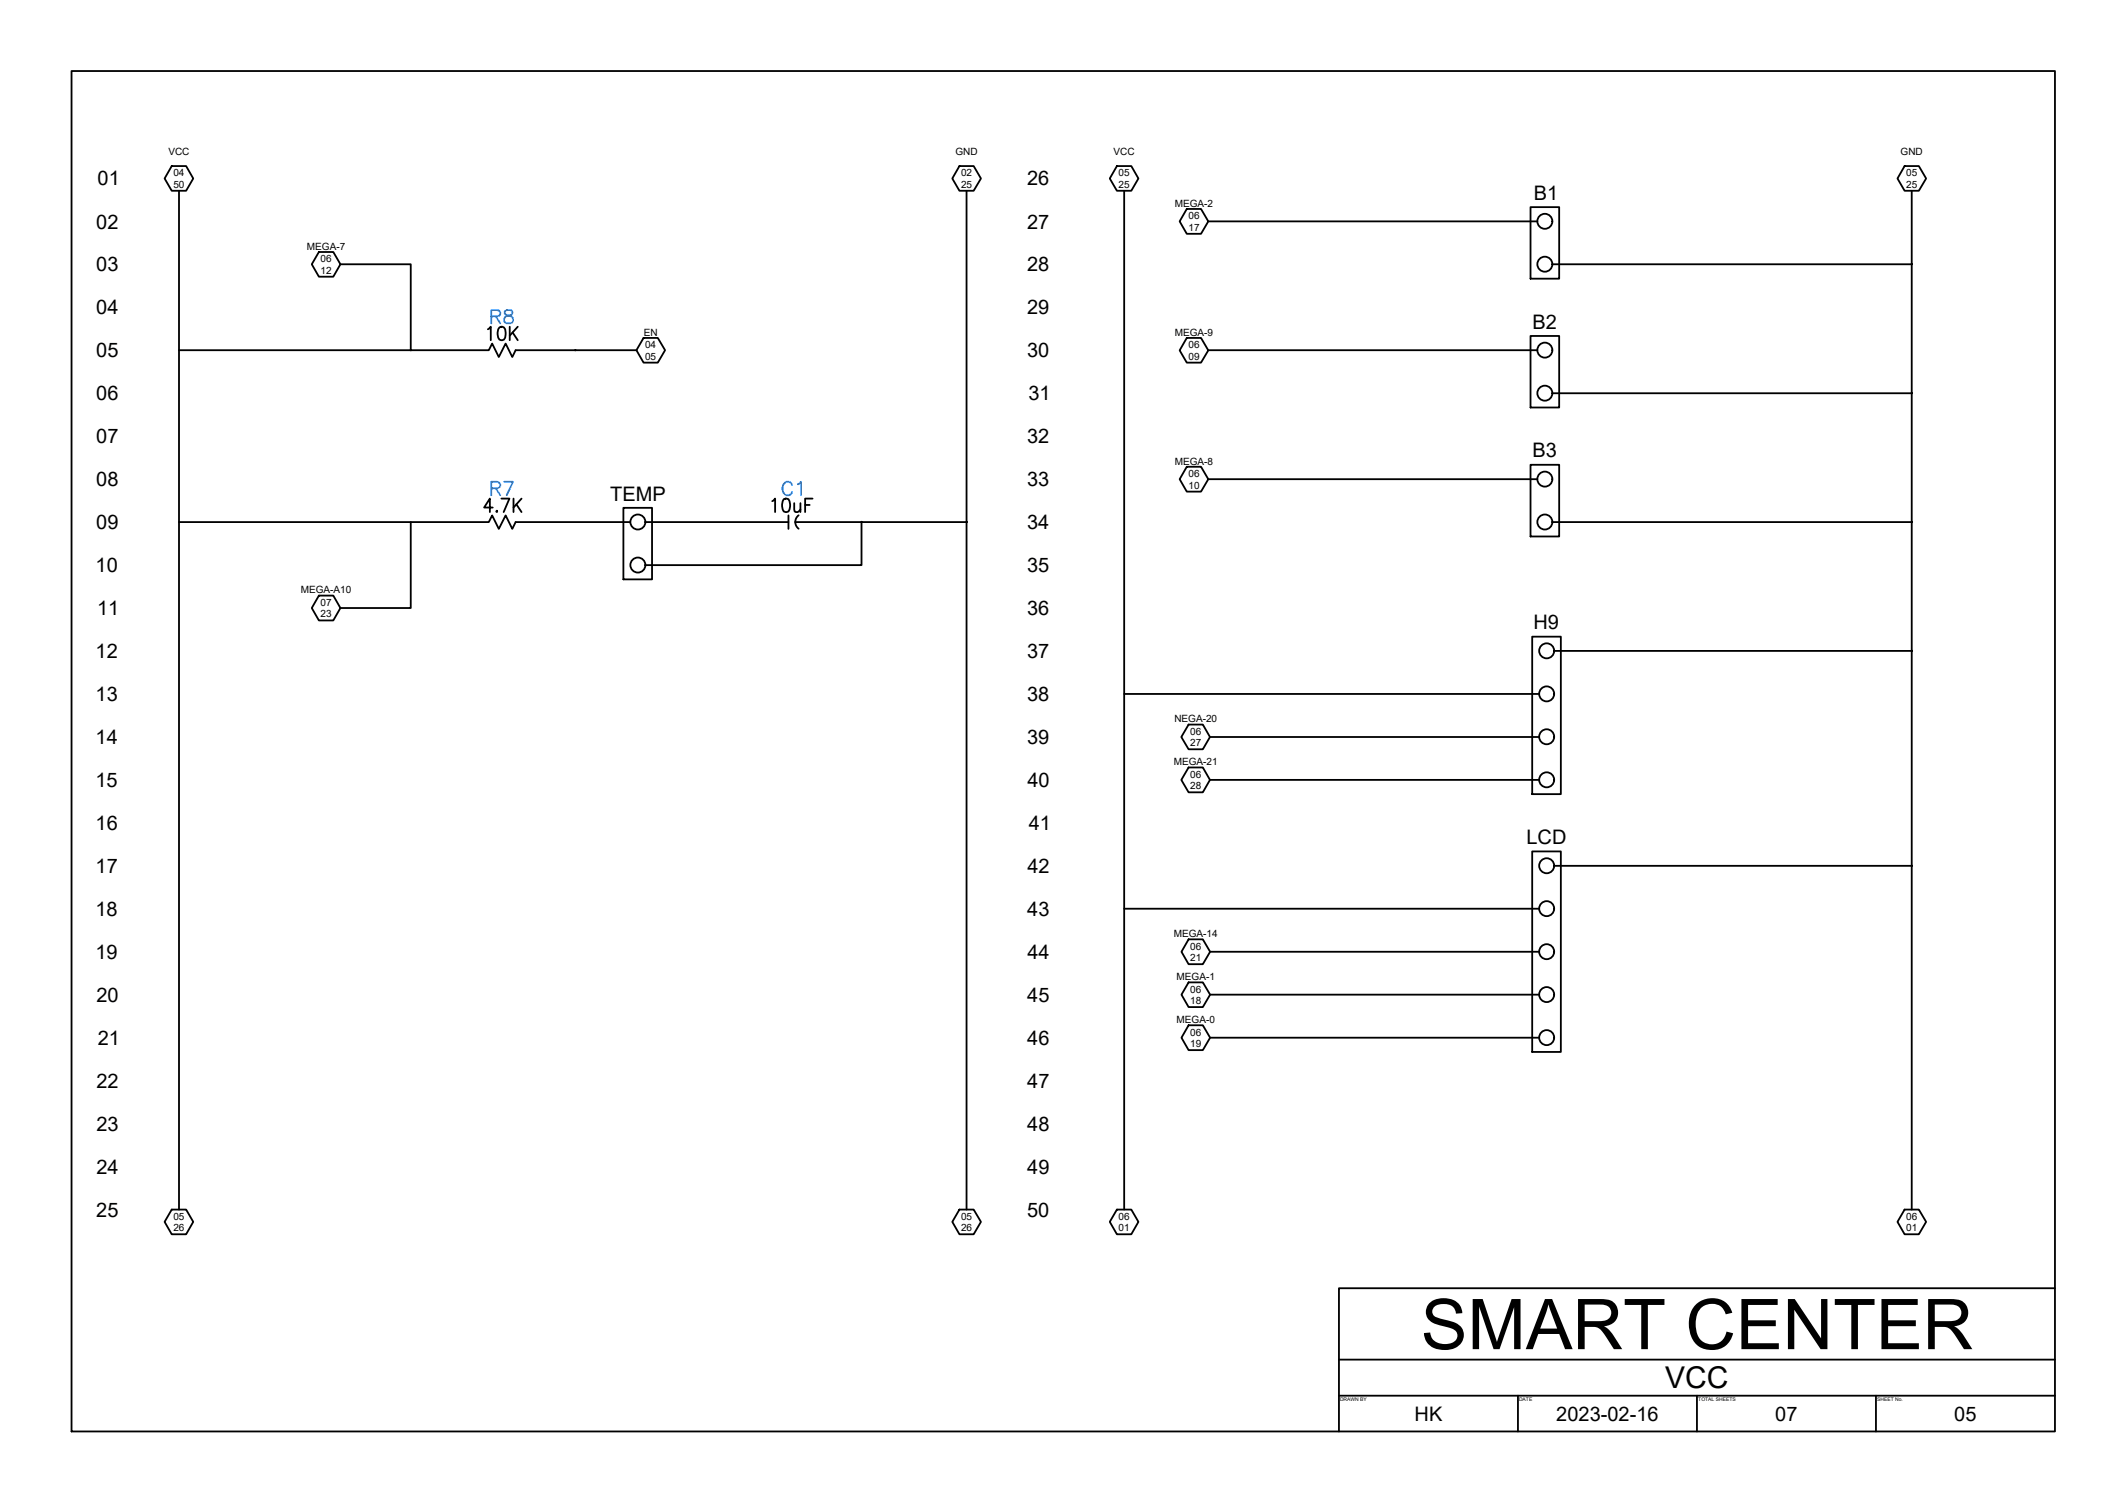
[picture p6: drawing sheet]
<svg xmlns="http://www.w3.org/2000/svg" width="297mm" height="210mm" viewBox="0 0 297 210" stroke-linecap="round" stroke-linejoin="round" font-family="sans-serif">
<g fill="none" stroke="#000" stroke-width=".25">
<path d="M10 9.9h277v190h-277zM24 23.2h2l1 1.7-1 1.7h-2l-1-1.7zM25 26.6v142.3M44.5 35.2h2l1 1.7-1 1.7h-2l-1-1.7zM47.5 36.9h9.9v12M134 23.2h2l1 1.7-1 1.7h-2l-1-1.7zM135 26.6v142.3M156 23.2h2l1 1.7-1 1.7h-2l-1-1.7zM157 26.6v142.3M165.7 29.2h2l1 1.7-1 1.8h-2l-1-1.8zM168.7 30.9h46M213.7 28.9h4v10h-4z"/>
<path d="M216.8 36.9h50.2M266 23.2h2l1 1.7-1 1.7h-2l-1-1.7zM267 36.9h.1M267 26.6v142.3M25 48.9h43.3l.4-.9 1 1.9 .9-1.9 .9 1.9 .5-1h16.9M57.4 48.9h.1M80.3 48.9h.1M89.9 47.2h2l1 1.7-1 1.7h-2l-1-1.7zM165.7 47.2h2l1 1.7-1 1.7h-2l-1-1.7zM168.7 48.9h46M213.7 46.9h4v10h-4zM216.8 54.9h50.2"/>
<path d="M267 54.9h.1M25 72.9h43.3l.4-.9 1 1.9 .9-1.9 .9 1.9 .5-1h16M57.4 72.9v12h-9.9M87.1 70.9h4v10h-4zM90.1 72.9h20M110.1 72v1.9M111 72.9h24M111.5 72a1.17 1.17 0 0 0 0 1.8M120.3 72.9v6h-30.2M120.3 72.9h.1M135 72.9h.1M165.7 65.2h2l1 1.7-1 1.8h-2l-1-1.8z"/>
<path d="M168.7 66.9h46M213.7 64.9h4v10h-4zM216.8 72.9h50.2M267 72.9h.1M44.5 83.2h2l1 1.7-1 1.7h-2l-1-1.7zM157 96.9h57.9M214 88.9h4v22h-4zM217 90.9h50M267 90.9h.1M166 101.2h2l1 1.7-1 1.7h-2l-1-1.7zM166 107.2h2l1 1.7-1 1.8h-2l-1-1.8zM169 108.9h45.9"/>
<path d="M169 102.9h45.9M214 118.9h4v28h-4zM157 126.9h57.9M166 131.2h2l1 1.7-1 1.8h-2l-1-1.8zM166 137.2h2l1 1.7-1 1.7h-2l-1-1.7zM169 138.9h45.9M169 132.9h45.9M217 120.9h50M267 120.9h.1M166 143.2h2l1 1.7-1 1.8h-2l-1-1.8zM169 144.9h45.9M24 168.9h2l1 1.7-1 1.8h-2l-1-1.8z"/>
<path d="M134 168.9h2l1 1.7-1 1.8h-2l-1-1.8zM156 168.9h2l1 1.7-1 1.8h-2l-1-1.8zM266 168.9h2l1 1.7-1 1.8h-2l-1-1.8zM287 179.9h-100v20M187 189.9h100M187 194.9h100M212 194.9v5M237 194.9v5M262 194.9v5"/>
<circle cx="215.7" cy="36.9" r="1.05"/>
<circle cx="215.7" cy="30.9" r="1.05"/>
<circle cx="267" cy="36.9" r=".03"/>
<circle cx="57.4" cy="48.9" r=".03"/>
<circle cx="80.3" cy="48.9" r=".03"/>
<circle cx="215.7" cy="54.9" r="1.05"/>
<circle cx="215.7" cy="48.9" r="1.05"/>
<circle cx="267" cy="54.9" r=".03"/>
<circle cx="89.1" cy="78.9" r="1.05"/>
<circle cx="89.1" cy="72.9" r="1.05"/>
<circle cx="120.3" cy="72.9" r=".03"/>
<circle cx="135" cy="72.9" r=".03"/>
<circle cx="215.7" cy="66.9" r="1.05"/>
<circle cx="215.7" cy="72.9" r="1.05"/>
<circle cx="267" cy="72.9" r=".03"/>
<circle cx="216" cy="96.9" r="1.05"/>
<circle cx="216" cy="90.9" r="1.05"/>
<circle cx="267" cy="90.9" r=".03"/>
<circle cx="216" cy="102.9" r="1.05"/>
<circle cx="216" cy="108.9" r="1.05"/>
<circle cx="216" cy="126.9" r="1.05"/>
<circle cx="216" cy="132.9" r="1.05"/>
<circle cx="216" cy="138.9" r="1.05"/>
<circle cx="216" cy="120.9" r="1.05"/>
<circle cx="267" cy="120.9" r=".03"/>
<circle cx="216" cy="144.9" r="1.05"/>
</g>
<text font-size="9.8" x="198.4" y="188.4">SMART CENTER</text>
<g font-size="5.3" fill="#007fff">
<text x="67.4" y="46.6">R8</text>
<text x="67.4" y="70.6">R7</text>
<text x="107.9" y="70.6">C1</text>
</g>
<text font-size="4.2" x="232.6" y="193.9">VCC</text>
<g font-size="2.8">
<text x="13.6" y="25.9">01</text>
<text x="143.4" y="25.9">26</text>
<text x="214.2" y="27.9">B1</text>
<text x="13.4" y="31.9">02</text>
<text x="143.4" y="31.9">27</text>
<text x="13.4" y="37.9">03</text>
<text x="143.4" y="37.9">28</text>
<text x="13.4" y="43.9">04</text>
<text x="143.4" y="43.9">29</text>
<text x="214" y="45.9">B2</text>
<text x="13.4" y="49.9">05</text>
<text x="143.4" y="49.9">30</text>
<text x="13.4" y="55.9">06</text>
<text x="143.6" y="55.9">31</text>
<text x="13.4" y="61.9">07</text>
<text x="143.4" y="61.9">32</text>
<text x="214" y="63.9">B3</text>
<text x="13.4" y="67.9">08</text>
<text x="85.2" y="69.9">TEMP</text>
<text x="143.4" y="67.9">33</text>
<text x="13.4" y="73.9">09</text>
<text x="143.4" y="73.9">34</text>
<text x="13.4" y="79.9">10</text>
<text x="143.4" y="79.9">35</text>
<text x="13.5" y="85.9">11</text>
<text x="143.4" y="85.9">36</text>
<text x="214.1" y="87.9">H9</text>
<text x="13.4" y="91.9">12</text>
<text x="143.4" y="91.9">37</text>
<text x="13.4" y="97.9">13</text>
<text x="143.4" y="97.9">38</text>
<text x="13.4" y="103.9">14</text>
<text x="143.4" y="103.9">39</text>
<text x="13.3" y="109.9">15</text>
<text x="143.5" y="109.9">40</text>
<text x="13.4" y="115.9">16</text>
<text x="143.7" y="115.9">41</text>
<text x="213.2" y="117.9">LCD</text>
<text x="13.4" y="121.9">17</text>
<text x="143.5" y="121.9">42</text>
<text x="13.3" y="127.9">18</text>
<text x="143.5" y="127.9">43</text>
<text x="13.3" y="133.9">19</text>
<text x="143.5" y="133.9">44</text>
<text x="13.5" y="139.9">20</text>
<text x="143.5" y="139.9">45</text>
<text x="13.7" y="145.9">21</text>
<text x="143.5" y="145.9">46</text>
<text x="13.5" y="151.9">22</text>
<text x="143.5" y="151.9">47</text>
<text x="13.5" y="157.9">23</text>
<text x="143.5" y="157.9">48</text>
<text x="13.5" y="163.9">24</text>
<text x="143.5" y="163.9">49</text>
<text x="13.4" y="169.9">25</text>
<text x="143.4" y="169.9">50</text>
<text x="197.5" y="198.4">HK</text>
<text x="217.3" y="198.4">2023-02-16</text>
<text x="247.9" y="198.4">07</text>
<text x="272.9" y="198.4">05</text>
</g>
<g font-size="1.4">
<text x="23.5" y="21.6">VCC</text>
<text x="133.4" y="21.6">GND</text>
<text x="155.5" y="21.6">VCC</text>
<text x="265.4" y="21.6">GND</text>
<text x="24.2" y="24.6">04</text>
<text x="24.2" y="26.2">50</text>
<text x="134.2" y="24.6">02</text>
<text x="134.2" y="26.2">25</text>
<text x="156.2" y="24.6">05</text>
<text x="156.2" y="26.2">25</text>
<text x="164.1" y="28.9">MEGA-2</text>
<text x="266.2" y="24.6">05</text>
<text x="266.2" y="26.2">25</text>
<text x="42.9" y="34.9">MEGA-7</text>
<text x="166" y="30.6">06</text>
<text x="166" y="32.2">17</text>
<text x="44.8" y="36.6">06</text>
<text x="44.8" y="38.2">12</text>
<text x="89.9" y="46.9">EN</text>
<text x="164.1" y="46.9">MEGA-9</text>
<text x="90.1" y="48.6">04</text>
<text x="90.1" y="50.2">05</text>
<text x="166" y="48.6">06</text>
<text x="166" y="50.2">09</text>
<text x="164.1" y="64.9">MEGA-8</text>
<text x="166" y="66.6">06</text>
<text x="166" y="68.2">10</text>
<text x="42" y="82.9">MEGA-A10</text>
<text x="44.8" y="84.6">07</text>
<text x="44.8" y="86.2">23</text>
<text x="164" y="100.9">NEGA-20</text>
<text x="163.9" y="106.9">MEGA-21</text>
<text x="166.2" y="102.6">06</text>
<text x="166.2" y="104.2">27</text>
<text x="166.2" y="108.6">06</text>
<text x="166.2" y="110.2">28</text>
<text x="163.9" y="130.9">MEGA-14</text>
<text x="164.3" y="136.9">MEGA-1</text>
<text x="166.2" y="132.6">06</text>
<text x="166.2" y="134.2">21</text>
<text x="164.3" y="142.9">MEGA-0</text>
<text x="166.2" y="138.6">06</text>
<text x="166.2" y="140.2">18</text>
<text x="166.2" y="144.6">06</text>
<text x="166.2" y="146.2">19</text>
<text x="24.2" y="170.3">05</text>
<text x="24.2" y="172">26</text>
<text x="134.2" y="170.3">05</text>
<text x="134.2" y="172">26</text>
<text x="156.2" y="170.3">06</text>
<text x="156.2" y="172">01</text>
<text x="266.2" y="170.3">06</text>
<text x="266.2" y="172">01</text>
</g>
<g font-size=".7">
<text x="187.1" y="195.6">DRAWN BY</text>
<text x="212.1" y="195.6">DATE</text>
<text x="237.2" y="195.6">TOTAL SHEETS</text>
<text x="262.1" y="195.6">SHEET No.</text>
</g>
</svg>
